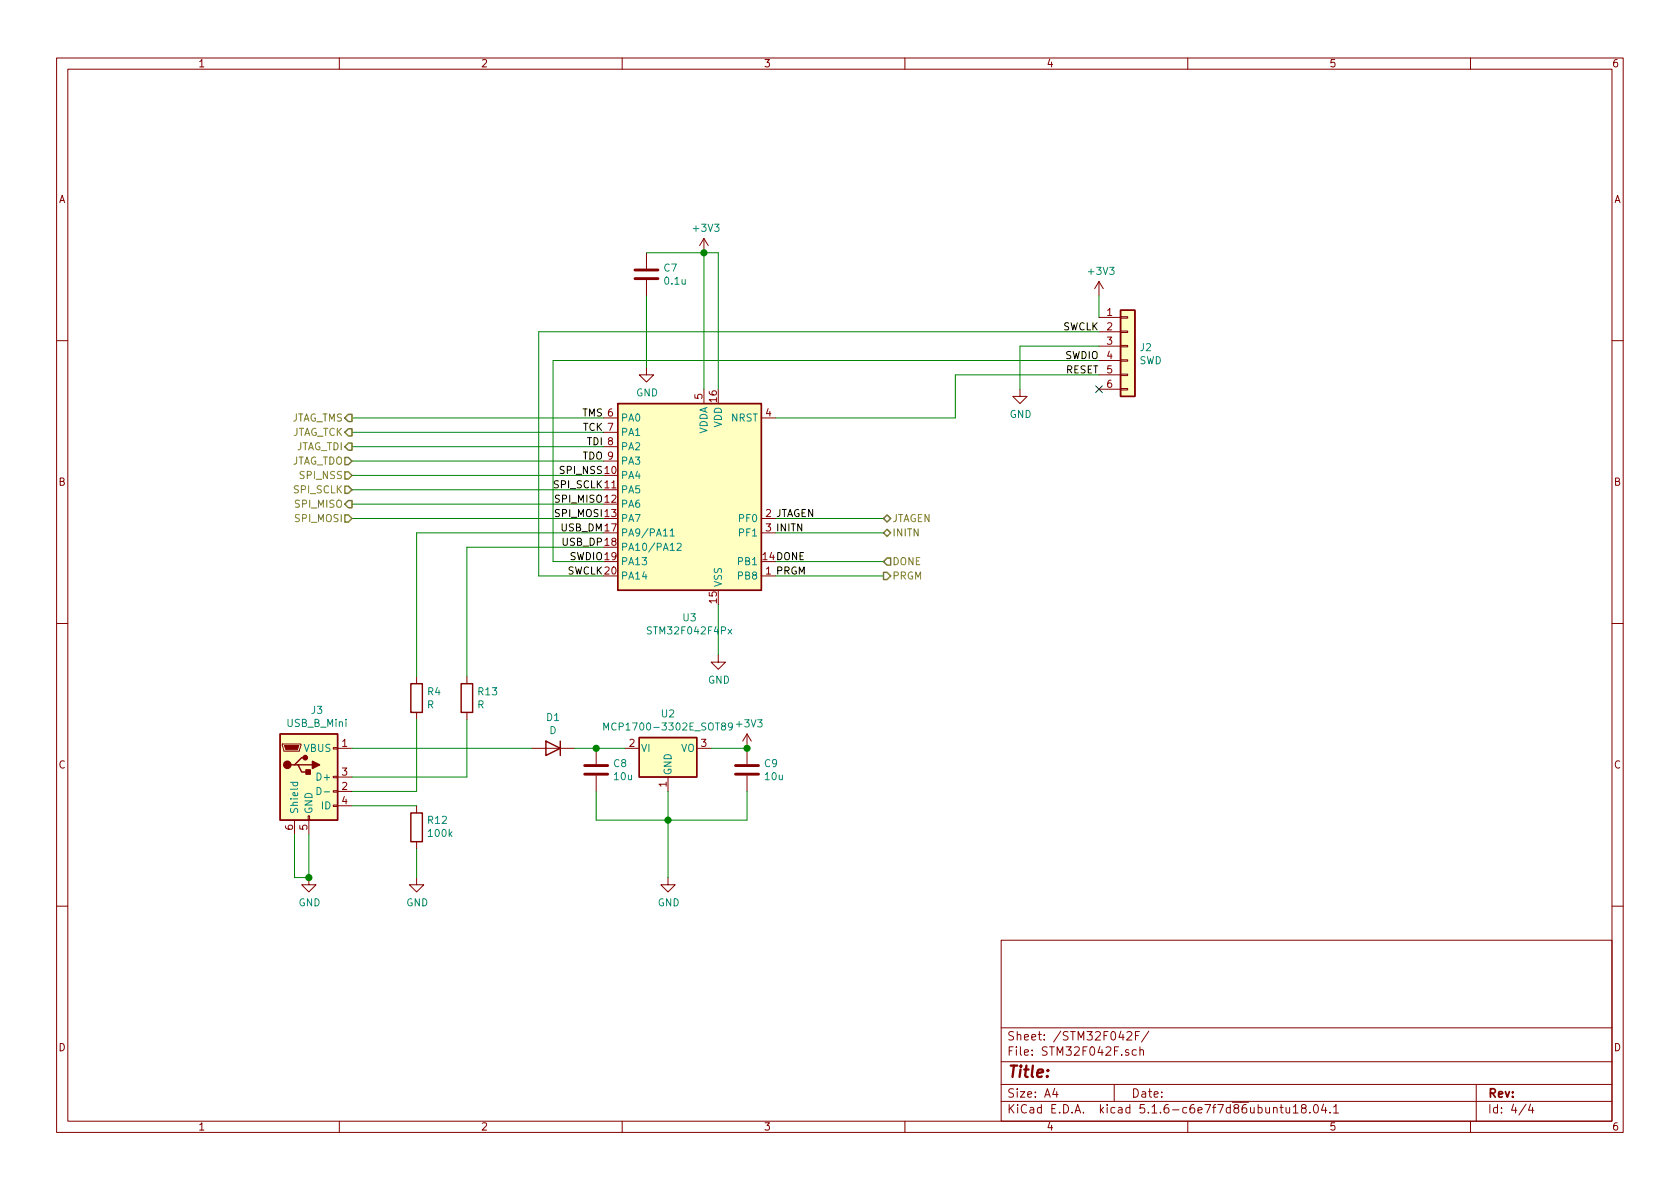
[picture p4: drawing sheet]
EESchema Schematic File Version 4
EELAYER 30 0
EELAYER END
$Descr A4 11693 8268
encoding utf-8
Sheet 4 4
Title ""
Date ""
Rev ""
Comp ""
Comment1 ""
Comment2 ""
Comment3 ""
Comment4 ""
$EndDescr
$Comp
L MCU_ST_STM32F0:STM32F042F4Px U3
U 1 1
P 4800 3400
F 0 "U3" H 4800 2511 50  0000 C CNN
F 1 "STM32F042F4Px" H 4800 2420 50  0000 C CNN
F 2 "Package_SO:TSSOP-20_4.4x6.5mm_P0.65mm" H 4300 2700 50  0001 R CNN
F 3 "http://www.st.com/st-web-ui/static/active/en/resource/technical/document/datasheet/DM00105814.pdf" H 4800 3400 50  0001 C CNN
	1    4800 3400
	-1   0    0    -1  
$EndComp
Wire Wire Line
	4200 3900 3850 3900
Wire Wire Line
	3850 3900 3850 2500
Wire Wire Line
	4200 4000 3750 4000
Wire Wire Line
	3750 4000 3750 2300
$Comp
L Connector_Generic:Conn_01x06 J2
U 1 1
P 7850 2400
F 0 "J2" H 7930 2392 50  0000 L CNN
F 1 "SWD" H 7930 2301 50  0000 L CNN
F 2 "Connector_PinHeader_2.54mm:PinHeader_1x06_P2.54mm_Vertical" H 7850 2400 50  0001 C CNN
F 3 "~" H 7850 2400 50  0001 C CNN
	1    7850 2400
	1    0    0    -1  
$EndComp
Wire Wire Line
	7650 2600 6650 2600
Wire Wire Line
	6650 2600 6650 2900
Wire Wire Line
	6650 2900 5400 2900
Text Label 4200 4000 2    50   ~ 0
SWCLK
Text Label 4200 3900 2    50   ~ 0
SWDIO
Text Label 4200 3800 2    50   ~ 0
USB_DP
Text Label 4200 3700 2    50   ~ 0
USB_DM
Text Label 4200 3600 2    50   ~ 0
SPI_MOSI
Text Label 4200 3500 2    50   ~ 0
SPI_MISO
Text Label 4200 3400 2    50   ~ 0
SPI_SCLK
Text Label 4200 3300 2    50   ~ 0
SPI_NSS
Text HLabel 2450 3300 0    50   Input ~ 0
SPI_NSS
Text HLabel 2450 3400 0    50   Input ~ 0
SPI_SCLK
Text HLabel 2450 3500 0    50   Output ~ 0
SPI_MISO
Text HLabel 2450 3600 0    50   Input ~ 0
SPI_MOSI
Text HLabel 2450 2900 0    50   Output ~ 0
JTAG_TMS
Text HLabel 2450 3000 0    50   Output ~ 0
JTAG_TCK
Text HLabel 2450 3100 0    50   Output ~ 0
JTAG_TDI
Text HLabel 2450 3200 0    50   Input ~ 0
JTAG_TDO
Text HLabel 6150 3600 2    50   3State ~ 0
JTAGEN
Text HLabel 6150 3900 2    50   Input ~ 0
DONE
Text HLabel 6150 3700 2    50   BiDi ~ 0
INITN
Text HLabel 6150 4000 2    50   Output ~ 0
PRGM
Wire Wire Line
	4200 2900 2450 2900
Wire Wire Line
	4200 3000 2450 3000
Wire Wire Line
	4200 3100 2450 3100
Wire Wire Line
	2450 3200 4200 3200
Wire Wire Line
	4200 3300 2450 3300
Wire Wire Line
	2450 3400 4200 3400
Wire Wire Line
	4200 3500 2450 3500
Wire Wire Line
	2450 3600 4200 3600
Text Label 4200 2900 2    50   ~ 0
TMS
Text Label 4200 3000 2    50   ~ 0
TCK
Text Label 4200 3200 2    50   ~ 0
TDO
Text Label 4200 3100 2    50   ~ 0
TDI
$Comp
L Device:C C7
U 1 1
P 4500 1900
F 0 "C7" H 4615 1946 50  0000 L CNN
F 1 "0.1u" H 4615 1855 50  0000 L CNN
F 2 "Capacitor_SMD:C_0805_2012Metric_Pad1.15x1.40mm_HandSolder" H 4538 1750 50  0001 C CNN
F 3 "~" H 4500 1900 50  0001 C CNN
	1    4500 1900
	1    0    0    -1  
$EndComp
$Comp
L power:+3V3 #PWR08
U 1 1
P 4900 1750
F 0 "#PWR08" H 4900 1600 50  0001 C CNN
F 1 "+3V3" H 4915 1923 50  0000 C CNN
F 2 "" H 4900 1750 50  0001 C CNN
F 3 "" H 4900 1750 50  0001 C CNN
	1    4900 1750
	1    0    0    -1  
$EndComp
$Comp
L power:GND #PWR06
U 1 1
P 4500 2550
F 0 "#PWR06" H 4500 2300 50  0001 C CNN
F 1 "GND" H 4505 2377 50  0000 C CNN
F 2 "" H 4500 2550 50  0001 C CNN
F 3 "" H 4500 2550 50  0001 C CNN
	1    4500 2550
	1    0    0    -1  
$EndComp
Wire Wire Line
	4500 2050 4500 2550
$Comp
L power:GND #PWR010
U 1 1
P 5000 4550
F 0 "#PWR010" H 5000 4300 50  0001 C CNN
F 1 "GND" H 5005 4377 50  0000 C CNN
F 2 "" H 5000 4550 50  0001 C CNN
F 3 "" H 5000 4550 50  0001 C CNN
	1    5000 4550
	1    0    0    -1  
$EndComp
Wire Wire Line
	5000 2700 5000 1750
Wire Wire Line
	5000 1750 4900 1750
Wire Wire Line
	4500 1750 4900 1750
Connection ~ 4900 1750
Wire Wire Line
	4900 2700 4900 1750
Wire Wire Line
	5400 3600 6150 3600
Wire Wire Line
	6150 3700 5400 3700
Wire Wire Line
	5400 3900 6150 3900
Wire Wire Line
	6150 4000 5400 4000
Wire Wire Line
	5000 4200 5000 4550
Text Label 5400 3600 0    50   ~ 0
JTAGEN
Text Label 5400 3900 0    50   ~ 0
DONE
Text Label 5400 3700 0    50   ~ 0
INITN
Text Label 5400 4000 0    50   ~ 0
PRGM
$Comp
L power:+3V3 #PWR0101
U 1 1
P 7650 2050
F 0 "#PWR0101" H 7650 1900 50  0001 C CNN
F 1 "+3V3" H 7665 2223 50  0000 C CNN
F 2 "" H 7650 2050 50  0001 C CNN
F 3 "" H 7650 2050 50  0001 C CNN
	1    7650 2050
	1    0    0    -1  
$EndComp
Text Label 7650 2300 2    50   ~ 0
SWCLK
Text Label 7650 2500 2    50   ~ 0
SWDIO
Text Label 7650 2600 2    50   ~ 0
RESET
Wire Wire Line
	3750 2300 7650 2300
Wire Wire Line
	3850 2500 7650 2500
Wire Wire Line
	7650 2050 7650 2200
$Comp
L power:GND #PWR0102
U 1 1
P 7100 2700
F 0 "#PWR0102" H 7100 2450 50  0001 C CNN
F 1 "GND" H 7105 2527 50  0000 C CNN
F 2 "" H 7100 2700 50  0001 C CNN
F 3 "" H 7100 2700 50  0001 C CNN
	1    7100 2700
	1    0    0    -1  
$EndComp
Wire Wire Line
	7650 2400 7100 2400
Wire Wire Line
	7100 2400 7100 2700
NoConn ~ 7650 2700
$Comp
L Device:R R13
U 1 1
P 3250 4850
F 0 "R13" H 3320 4896 50  0000 L CNN
F 1 "R" H 3320 4805 50  0000 L CNN
F 2 "Resistor_SMD:R_0805_2012Metric_Pad1.15x1.40mm_HandSolder" V 3180 4850 50  0001 C CNN
F 3 "~" H 3250 4850 50  0001 C CNN
	1    3250 4850
	1    0    0    -1  
$EndComp
$Comp
L Device:R R12
U 1 1
P 2900 5750
F 0 "R12" H 2830 5704 50  0000 R CNN
F 1 "100k" H 2830 5795 50  0000 R CNN
F 2 "Resistor_SMD:R_0805_2012Metric_Pad1.15x1.40mm_HandSolder" V 2830 5750 50  0001 C CNN
F 3 "~" H 2900 5750 50  0001 C CNN
	1    2900 5750
	-1   0    0    1   
$EndComp
$Comp
L Connector:USB_B_Mini J3
U 1 1
P 2150 5400
F 0 "J3" H 2207 5867 50  0000 C CNN
F 1 "USB_B_Mini" H 2207 5776 50  0000 C CNN
F 2 "Connector_USB:USB_Mini-B_Wuerth_65100516121_Horizontal" H 2300 5350 50  0001 C CNN
F 3 "~" H 2300 5350 50  0001 C CNN
	1    2150 5400
	1    0    0    -1  
$EndComp
$Comp
L Device:R R4
U 1 1
P 2900 4850
F 0 "R4" H 2970 4896 50  0000 L CNN
F 1 "R" H 2970 4805 50  0000 L CNN
F 2 "Resistor_SMD:R_0805_2012Metric_Pad1.15x1.40mm_HandSolder" V 2830 4850 50  0001 C CNN
F 3 "~" H 2900 4850 50  0001 C CNN
	1    2900 4850
	1    0    0    -1  
$EndComp
Wire Wire Line
	4200 3700 2900 3700
Wire Wire Line
	2900 3700 2900 4700
Wire Wire Line
	2900 5000 2900 5500
Wire Wire Line
	2900 5500 2450 5500
Wire Wire Line
	2450 5400 3250 5400
Wire Wire Line
	3250 5400 3250 5000
Wire Wire Line
	3250 4700 3250 3800
Wire Wire Line
	3250 3800 4200 3800
Wire Wire Line
	2900 5600 2450 5600
$Comp
L power:GND #PWR026
U 1 1
P 2900 6100
F 0 "#PWR026" H 2900 5850 50  0001 C CNN
F 1 "GND" H 2905 5927 50  0000 C CNN
F 2 "" H 2900 6100 50  0001 C CNN
F 3 "" H 2900 6100 50  0001 C CNN
	1    2900 6100
	1    0    0    -1  
$EndComp
$Comp
L power:GND #PWR024
U 1 1
P 2150 6100
F 0 "#PWR024" H 2150 5850 50  0001 C CNN
F 1 "GND" H 2155 5927 50  0000 C CNN
F 2 "" H 2150 6100 50  0001 C CNN
F 3 "" H 2150 6100 50  0001 C CNN
	1    2150 6100
	1    0    0    -1  
$EndComp
Wire Wire Line
	2150 5800 2150 6100
Wire Wire Line
	2050 5800 2050 6100
Wire Wire Line
	2050 6100 2150 6100
Connection ~ 2150 6100
Wire Wire Line
	2900 5900 2900 6100
$Comp
L Device:D D1
U 1 1
P 3850 5200
F 0 "D1" H 3850 5417 50  0000 C CNN
F 1 "D" H 3850 5326 50  0000 C CNN
F 2 "Diode_SMD:D_0805_2012Metric_Pad1.15x1.40mm_HandSolder" H 3850 5200 50  0001 C CNN
F 3 "~" H 3850 5200 50  0001 C CNN
	1    3850 5200
	-1   0    0    -1  
$EndComp
$Comp
L Regulator_Linear:MCP1700-3302E_SOT89 U2
U 1 1
P 4650 5200
F 0 "U2" H 4650 5442 50  0000 C CNN
F 1 "MCP1700-3302E_SOT89" H 4650 5351 50  0000 C CNN
F 2 "Package_TO_SOT_SMD:SOT-89-3" H 4650 5400 50  0001 C CNN
F 3 "http://ww1.microchip.com/downloads/en/DeviceDoc/20001826D.pdf" H 4650 5150 50  0001 C CNN
	1    4650 5200
	1    0    0    -1  
$EndComp
$Comp
L Device:C C8
U 1 1
P 4150 5350
F 0 "C8" H 4265 5396 50  0000 L CNN
F 1 "10u" H 4265 5305 50  0000 L CNN
F 2 "Capacitor_SMD:C_1812_4532Metric_Pad1.30x3.40mm_HandSolder" H 4188 5200 50  0001 C CNN
F 3 "~" H 4150 5350 50  0001 C CNN
	1    4150 5350
	1    0    0    -1  
$EndComp
$Comp
L Device:C C9
U 1 1
P 5200 5350
F 0 "C9" H 5315 5396 50  0000 L CNN
F 1 "10u" H 5315 5305 50  0000 L CNN
F 2 "Capacitor_SMD:C_1812_4532Metric_Pad1.30x3.40mm_HandSolder" H 5238 5200 50  0001 C CNN
F 3 "~" H 5200 5350 50  0001 C CNN
	1    5200 5350
	1    0    0    -1  
$EndComp
Wire Wire Line
	2450 5200 3700 5200
Wire Wire Line
	4000 5200 4150 5200
Connection ~ 4150 5200
Wire Wire Line
	4150 5200 4350 5200
Wire Wire Line
	4950 5200 5200 5200
$Comp
L power:GND #PWR027
U 1 1
P 4650 6100
F 0 "#PWR027" H 4650 5850 50  0001 C CNN
F 1 "GND" H 4655 5927 50  0000 C CNN
F 2 "" H 4650 6100 50  0001 C CNN
F 3 "" H 4650 6100 50  0001 C CNN
	1    4650 6100
	1    0    0    -1  
$EndComp
Wire Wire Line
	4650 5500 4650 5700
Wire Wire Line
	4150 5500 4150 5700
Wire Wire Line
	4150 5700 4650 5700
Connection ~ 4650 5700
Wire Wire Line
	4650 5700 4650 6100
Wire Wire Line
	4650 5700 5200 5700
Wire Wire Line
	5200 5700 5200 5500
$Comp
L power:+3V3 #PWR028
U 1 1
P 5200 5200
F 0 "#PWR028" H 5200 5050 50  0001 C CNN
F 1 "+3V3" H 5215 5373 50  0000 C CNN
F 2 "" H 5200 5200 50  0001 C CNN
F 3 "" H 5200 5200 50  0001 C CNN
	1    5200 5200
	1    0    0    -1  
$EndComp
Connection ~ 5200 5200
$EndSCHEMATC
